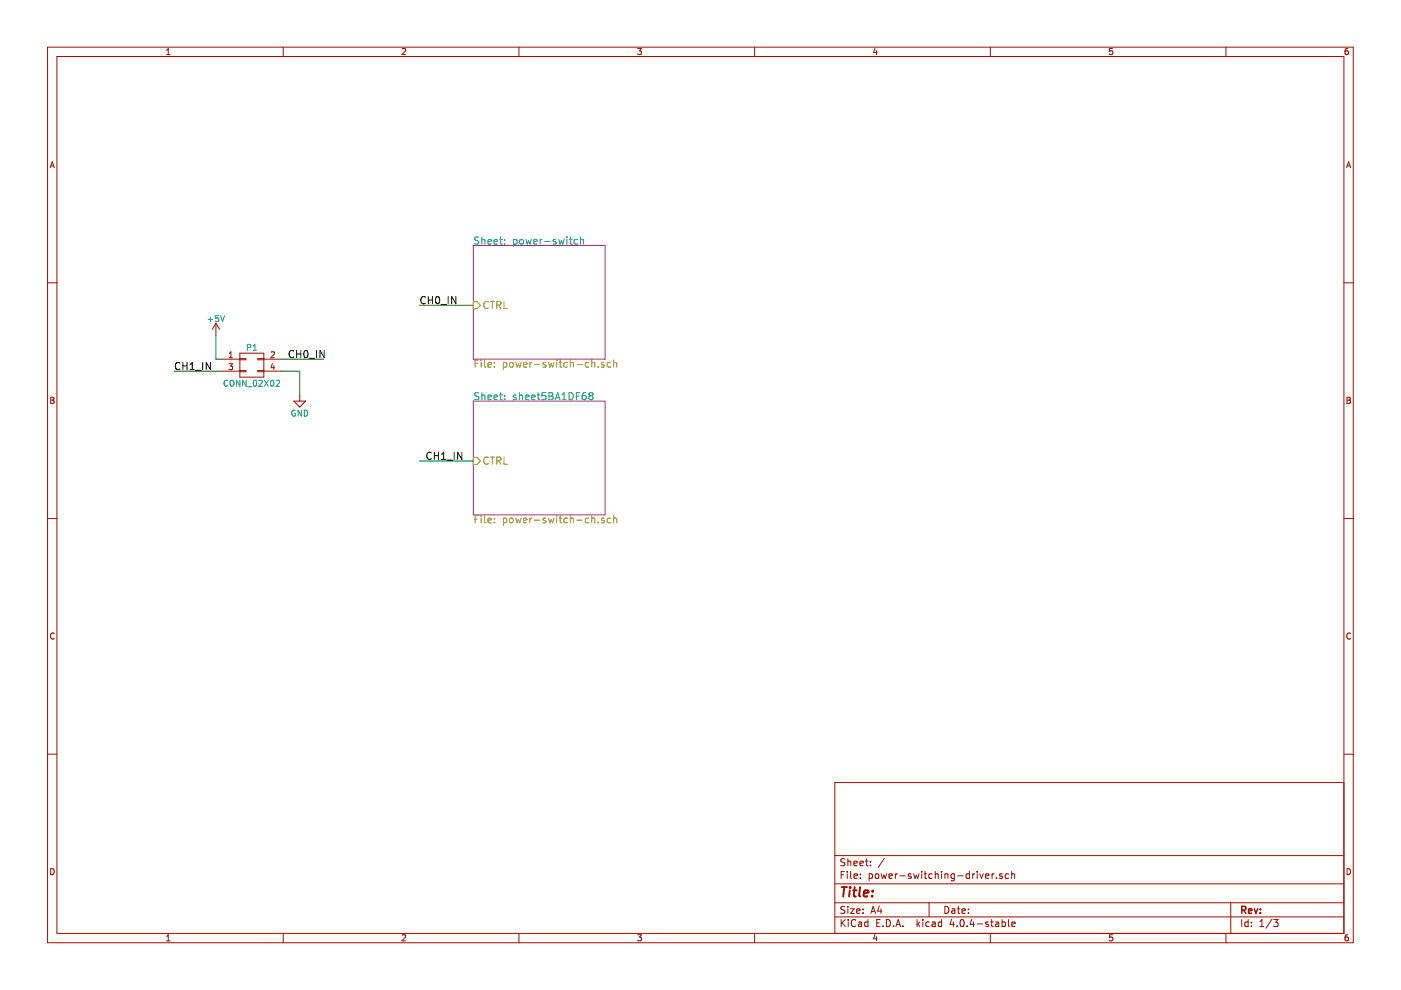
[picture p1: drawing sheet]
EESchema Schematic File Version 4
LIBS:power-switching-driver-cache
EELAYER 26 0
EELAYER END
$Descr A4 11693 8268
encoding utf-8
Sheet 1 3
Title ""
Date ""
Rev ""
Comp ""
Comment1 ""
Comment2 ""
Comment3 ""
Comment4 ""
$EndDescr
$Comp
L power1:+5V #PWR01
U 1 1
P 1800 2800
F 0 "#PWR01" H 1800 2650 50  0001 C CNN
F 1 "+5V" H 1800 2940 50  0000 C CNN
F 2 "" H 1800 2800 50  0000 C CNN
F 3 "" H 1800 2800 50  0000 C CNN
	1    1800 2800
	1    0    0    -1  
$EndComp
Wire Wire Line
	1800 2800 1800 3000
Wire Wire Line
	1800 3000 1850 3000
Wire Wire Line
	1850 3100 1450 3100
Wire Wire Line
	2350 3100 2500 3100
Wire Wire Line
	2500 3100 2500 3300
$Comp
L power1:GND #PWR02
U 1 1
P 2500 3300
F 0 "#PWR02" H 2500 3050 50  0001 C CNN
F 1 "GND" H 2500 3150 50  0000 C CNN
F 2 "" H 2500 3300 50  0000 C CNN
F 3 "" H 2500 3300 50  0000 C CNN
	1    2500 3300
	1    0    0    -1  
$EndComp
Text Label 2400 3000 0    60   ~ 0
CH0_IN
Text Label 1450 3100 0    60   ~ 0
CH1_IN
$Sheet
S 3950 2050 1100 950 
U 5BA1CD91
F0 "power-switch" 60
F1 "power-switch-ch.sch" 60
F2 "CTRL" I L 3950 2550 60 
$EndSheet
$Sheet
S 3950 3350 1100 950 
U 5BA1DF6B
F0 "sheet5BA1DF68" 60
F1 "power-switch-ch.sch" 60
F2 "CTRL" I L 3950 3850 60 
$EndSheet
Wire Wire Line
	3500 2550 3950 2550
Text Label 3500 2550 0    60   ~ 0
CH0_IN
Wire Wire Line
	3950 3850 3500 3850
Text Label 3550 3850 0    60   ~ 0
CH1_IN
$Comp
L conn:CONN_02X02 P1
U 1 1
P 2100 3050
F 0 "P1" H 2100 3200 50  0000 C CNN
F 1 "CONN_02X02" H 2100 2900 50  0000 C CNN
F 2 "Pin_Headers:Pin_Header_Straight_2x02_Pitch2.54mm" H 2100 1850 50  0001 C CNN
F 3 "" H 2100 1850 50  0000 C CNN
	1    2100 3050
	1    0    0    -1  
$EndComp
Wire Wire Line
	2350 3000 2700 3000
$EndSCHEMATC
